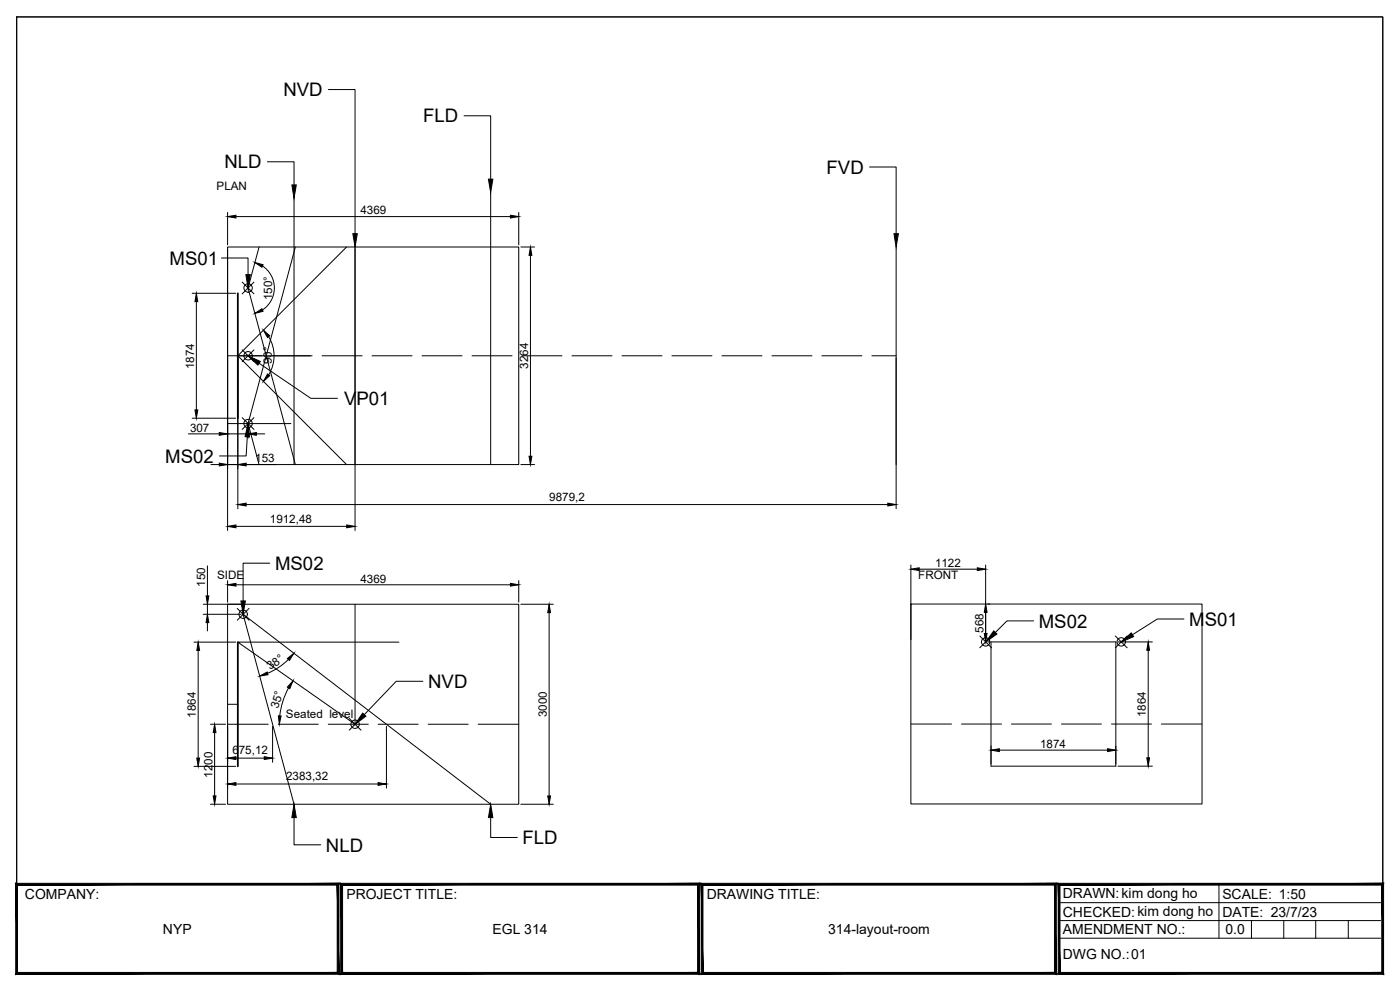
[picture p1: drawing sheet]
<svg xmlns="http://www.w3.org/2000/svg" width="420mm" height="297mm" viewBox="0 0 420 297" stroke-linecap="round" stroke-linejoin="round" font-family="sans-serif">
<!-- layer: 0 -->
<g fill="none" stroke="#000" stroke-width=".3">
<path d="M5 5.1h410v286.9h-410zM5 5.1h410v260.2h-410zM98.6 26.9h8v43.2M139.3 34.7h8v19M80.2 48.5h8v7M88.2 59.5v79.9M147.3 57.7v81.7M261 50.1h7.9v20M66.4 77.4h8v5M68.3 74.1h87.4v65.3h-87.4zM68.3 63.7v9.8M68.3 74.7v84.5"/>
<path d="M70.8 65h82.4M77.7 74.1l-3.3 12.3 14.2 53M78.8 79.8a7.9 7.9 0 0 1 0 13.2M88.6 74.1l-14.2 53h12.9M104 74.1l-32.6 32.7h21.7M106.6 74.1v85.1M155.7 63.7v9.8M156.3 74.1h4.1M159.2 76.6v60.3M268.9 74.1v78.5M57.7 88h13M58.9 90.5v32.5"/>
<path d="M72.7 84.6l3.5 3.6M76.2 84.6l-3.5 3.6M68.3 106.8h10.4M71.4 106.8l32.6 32.6M71.4 107.4v45.2M72.7 105l3.5 3.5M76.2 105l-3.5 3.5M77.8 109l15.5 10.5h8M80.6 101a10.9 10.9 0 0 1 0 11.5M81.7 106.8h12M96.7 106.8h12M111.7 106.8h12"/>
<path d="M126.7 106.8h12M141.7 106.8h12M156.7 106.8h12M171.7 106.8h12M186.7 106.8h12M201.7 106.8h12M216.7 106.8h12M231.7 106.8h12M246.7 106.8h12M261.7 106.8h7.2M56.5 130.2h9.3M57.7 125.5h13"/>
<path d="M63.3 139.4h2.5M68.3 139.4h3.1M68.3 127.1h6.1l3.3 12.3M68.3 130.2h6.1M72.7 125.3l3.5 3.5M73.9 139.4h9M74.2 131.1l-.3 5.7h-8M74.4 127.7v3.8M76.2 125.3l-3.5 3.5M76.9 130.2h2.6M156.3 139.4h4.1M70.8 157.9h33.3"/>
<path d="M73.9 151.4h192.5M62.3 169.8v9M68.3 174.2v6.5M70.8 175.5h82.4M81 169h-8v11.3M155.7 174.2v6.5M273.4 169.5v22.5M275.9 170.8h17.4M295.8 169.5v22.5M58.2 192.7h12.5M59.5 195.2v32.2M61 181.3h11.3"/>
<path d="M61 184.3h11.3M62.3 181.3v3M62.3 186.8v2.5M68.3 181.3h87.4v60h-87.4zM71.2 182.5l3.5 3.6M73 184.3l15.2 57M73 184.3l74.3 57M73 181.3v3M74.7 182.5l-3.5 3.6M86.5 197.9a19.2 19.2 0 0 1-6.2 4.1M106.6 181.3v36l-35.2-24.6h48.3M156.3 181.3h9.8"/>
<path d="M164.8 183.8v55M273.4 181.2h87.3v60h-87.3zM294 190.8l3.6 3.6M296.4 181.2h.7M296.4 192.6h.7M297.4 192.6h37.5v37.3h-37.5zM297.6 190.8l-3.6 3.6M310.2 186.3h-8l-3.5 3.5M334.7 190.8l3.6 3.6M335.5 192.6h10.3M338.3 190.8l-3.6 3.6M344.6 195.1v32.3"/>
<path d="M355.3 185.7h-8l-7.4 4.7M63.2 217.3h4.5M64.4 219.8v19M68.3 217.9v18.6M68.3 211.3h3.1M68.3 217.3h12.2M81.8 217.9v10.8M83.5 217.3h12M86.6 206.4a22.7 22.7 0 0 0-2.6 8.4M98.5 217.3h12M104.8 215.5l3.5 3.6M108.3 215.5l-3.5 3.6"/>
<path d="M113.5 217.3h12M116 217.9v18.6M126.9 204.4h-8l-9.6 10M128.5 217.3h12M143.5 217.3h12.2M273.4 217.2h12.2M288.6 217.2h12M303.6 217.2h12M318.6 217.2h12M333.6 217.2h12M348.6 217.2h12.1M58.2 229.9h12.5"/>
<path d="M70.8 227.5h8.5M70.8 235.2h42.7M299.9 225.1h32.5M335.5 229.9h10.3M63.2 241.3h4.5M88.2 245.3v8.2h8M147.3 245.3v6h8M156.3 241.3h9.8"/>
<circle cx="74.5" cy="86.4" r="1.26"/>
<circle cx="74.5" cy="106.7" r="1.26"/>
<circle cx="74.5" cy="127.1" r="1.26"/>
<circle cx="73" cy="184.3" r="1.26"/>
<circle cx="295.8" cy="192.6" r="1.26"/>
<circle cx="336.5" cy="192.6" r="1.26"/>
<circle cx="106.6" cy="217.3" r="1.26"/>
</g>
<path d="M71.4 88v37.5M71.4 192.7v37.2" fill="none" stroke="#000" stroke-width=".53"/>
<g fill="#000" stroke="#000" stroke-width=".3">
<path d="M87.6 55.5h1.3l-.7 4zM146.6 53.7h1.3l-.6 4zM68.3 65l2.5-.4v.8zM105.9 70.1h1.3l-.6 4zM153.2 64.6l2.5 .4-2.5 .4zM159.2 74.1l.4 2.5h-.8zM268.3 70.1h1.3l-.7 4zM58.9 88l.5 2.5h-.9zM73.8 82.4h1.3l-.7 4zM76.5 78.8l2.5 .6-.4 .8zM76.5 94l2.1-1.4 .4 .8zM74.4 106.8l3.7 1.6-.7 1.1z"/>
<path d="M79.1 99.1l1.8 1.7-.6 .5zM80.3 112.2l.6 .5-1.8 1.7zM58.5 123h.9l-.5 2.5zM65.8 129.8l2.5 .4-2.5 .4zM65.8 139l2.5 .4-2.5 .4zM74.4 127.1l.5 4-1.3-.1zM71.4 139.4l2.5-.4v.8zM74.4 130.2l2.5-.4v.8zM158.8 136.9h.8l-.4 2.5zM68.3 157.9l2.5-.4v.9zM71.4 151.4l2.5-.4v.8zM104.1 157.5l2.5 .4-2.5 .5z"/>
<path d="M266.4 151l2.5 .4-2.5 .4zM61.8 178.8h.9l-.4 2.5zM68.3 175.5l2.5-.5v.9zM153.2 175l2.5 .5-2.5 .4zM273.4 170.8l2.5-.4v.8zM293.3 170.4l2.5 .4-2.5 .4zM59.5 192.7l.4 2.5h-.8zM62.3 184.3l.4 2.5h-.9zM72.3 180.3h1.3l-.6 4zM86.2 197.6l2-1.6-1.3 2.1zM164.8 181.3l.4 2.5h-.8zM295.4 190.1h.8l-.4 2.5z"/>
<path d="M295.8 181.2l.4 2.5h-.8zM298.2 189.3l1 .9-3.3 2.4zM336.5 192.6l3-2.7 .7 1.1zM344.6 192.6l.4 2.5h-.8zM64.4 217.3l.4 2.5h-.8zM77.9 202.8l2.3-1.2 .2 .8zM83.5 214.8h.9l-.6 2.5zM87.9 204.3l-.9 2.3-.7-.4zM108.8 214l1 .9-3.2 2.4zM59.1 227.4h.8l-.4 2.5zM64 238.8h.8l-.4 2.5zM68.3 227.5l2.5-.5v.9z"/>
<path d="M68.3 235.2l2.5-.4v.8zM79.3 227l2.5 .5-2.5 .4zM113.5 234.8l2.5 .4-2.5 .4zM164.4 238.8h.8l-.4 2.5zM297.4 225.1l2.5-.5v.9zM332.4 224.6l2.5 .5-2.5 .4zM344.2 227.4h.8l-.4 2.5zM88.2 241.3l.7 4h-1.3zM147.3 241.3l.6 4h-1.3z"/>
</g>
<!-- layer: TITLE -->
<g fill="#000" stroke="#000" stroke-width=".3">
<path d="M102.3 265l.5 .6 107.1-.6zM102.8 265.6l107.1-.6-.5 .6zM209.4 265.6l.5 26.7v-27.3zM209.4 265.6l.5 26.7-.5-.5zM102.3 292.3h107.6l-.5-.5zM102.3 292.3l.5-.5h106.6zM102.3 265v27.3l.5-.5zM102.3 265l.5 .6v26.2z"/>
<path d="M210.4 265l.6 .6 106-.6zM211 265.6l106-.6-.5 .6zM316.5 265.6l.5 26.7v-27.3zM316.5 265.6l.5 26.7-.5-.5zM210.4 292.3h106.6l-.5-.5zM211 291.8h105.5l-106.1 .5zM210.4 265v27.3l.6-.5zM210.4 265l.6 .6v26.2z"/>
<path d="M317.6 265l.5 .6 97.1-.6zM318.1 265.6l97.1-.6-.5 .6zM415.2 265l-.5 .6 .5 26.7zM414.7 265.6l.5 26.7-.5-.5zM317.6 292.3h97.6l-.5-.5zM318.1 291.8h96.6l-97.1 .5zM317.6 265v27.3l.5-.5zM317.6 265l.5 .6v26.2z"/>
<path d="M4.7 265v27.3l.5-.5zM4.7 265l.5 .6v26.2zM4.7 265l.5 .6 96.5-.6zM5.2 265.6l96.5-.6-.5 .6zM101.7 265l-.5 .6 .5 26.7zM101.2 265.6l.5 26.7-.5-.5zM4.7 292.3h97l-.5-.5zM5.2 291.8h96l-96.5 .5z"/>
</g>
<path d="M317.9 270.8h96.4M317.9 276.2h96.4M365.8 265.3v16.2M375.6 276.2v5.3M385.3 276.2v5.3M394.9 276.2v5.3M404.6 276.2v5.3M317.9 281.5h96.4" fill="none" stroke="#000" stroke-width=".3"/>
<g font-size="5.6">
<text x="85.1" y="28.9">NVD</text>
<text x="127" y="36.7">FLD</text>
<text x="67.4" y="50.5">NLD</text>
<text x="248.1" y="52.1">FVD</text>
<text x="50.9" y="79.4">MS01</text>
<text x="103.3" y="121.5">VP01</text>
<text x="49.6" y="138.8">MS02</text>
<text x="82.5" y="171">MS02</text>
<text x="311.8" y="188.3">MS02</text>
<text x="356.9" y="187.8">MS01</text>
<text x="128.5" y="206.4">NVD</text>
<text x="97.8" y="255.5">NLD</text>
<text x="156.8" y="253.3">FLD</text>
</g>
<g font-size="4.2">
<text x="7.5" y="269.7">COMPANY:</text>
<text x="103.9" y="269.7">PROJECT TITLE:</text>
<text x="212.1" y="269.7">DRAWING TITLE:</text>
<text x="319" y="269.6">DRAWN:kim dong ho</text>
<text x="366.8" y="269.8">SCALE: 1:50</text>
<text x="319" y="275">CHECKED:kim dong ho</text>
<text x="366.8" y="275.2">DATE: 23/7/23</text>
<text x="48.9" y="280.2">NYP</text>
<text x="147.8" y="280.2">EGL 314</text>
<text x="248.5" y="280.2">314-layout-room</text>
<text x="319" y="280.4">AMENDMENT NO.:</text>
<text x="367.8" y="280.4">0.0</text>
<text x="319" y="287.9">DWG NO.:01</text>
</g>
<g font-size="3.5">
<text x="65" y="57.1">PLAN</text>
<text x="108.2" y="64.3">4369</text>
<text x="81.7" y="90.1" transform="rotate(-90 81.7 90.1)">150°</text>
<text x="58.3" y="110.7" transform="rotate(-90 58.3 110.7)">1874</text>
<text x="81.6" y="109.3" transform="rotate(-90 81.6 109.3)">90°</text>
<text x="158.5" y="110.6" transform="rotate(-90 158.5 110.6)">3264</text>
<text x="57" y="129.5">307</text>
<text x="76.6" y="138.7">153</text>
<text x="164.8" y="150.3">9879,2</text>
<text x="81" y="156.8">1912,48</text>
<text x="65.2" y="173.6">SIDE</text>
<text x="275.6" y="173.7">FRONT</text>
<text x="280.6" y="170.1">1122</text>
<text x="61.6" y="176.1" transform="rotate(-90 61.6 176.1)">150</text>
<text x="108.2" y="174.8">4369</text>
<text x="295.1" y="189.8" transform="rotate(-90 295.1 189.8)">568</text>
<text x="81.1" y="201.2" transform="rotate(-34 81.1 201.2)">38°</text>
<text x="58.8" y="215.3" transform="rotate(-90 58.8 215.3)">1864</text>
<text x="83.5" y="212.8" transform="rotate(-73 83.5 212.8)">35°</text>
<text x="85.8" y="215.5">Seated level</text>
<text x="164.1" y="215.2" transform="rotate(-90 164.1 215.2)">3000</text>
<text x="343.9" y="215.2" transform="rotate(-90 343.9 215.2)">1864</text>
<text x="69.7" y="226.3">675,12</text>
<text x="312.2" y="224.4">1874</text>
<text x="63.7" y="233.3" transform="rotate(-90 63.7 233.3)">1200</text>
<text x="85.9" y="234.1">2383,32</text>
</g>
</svg>
